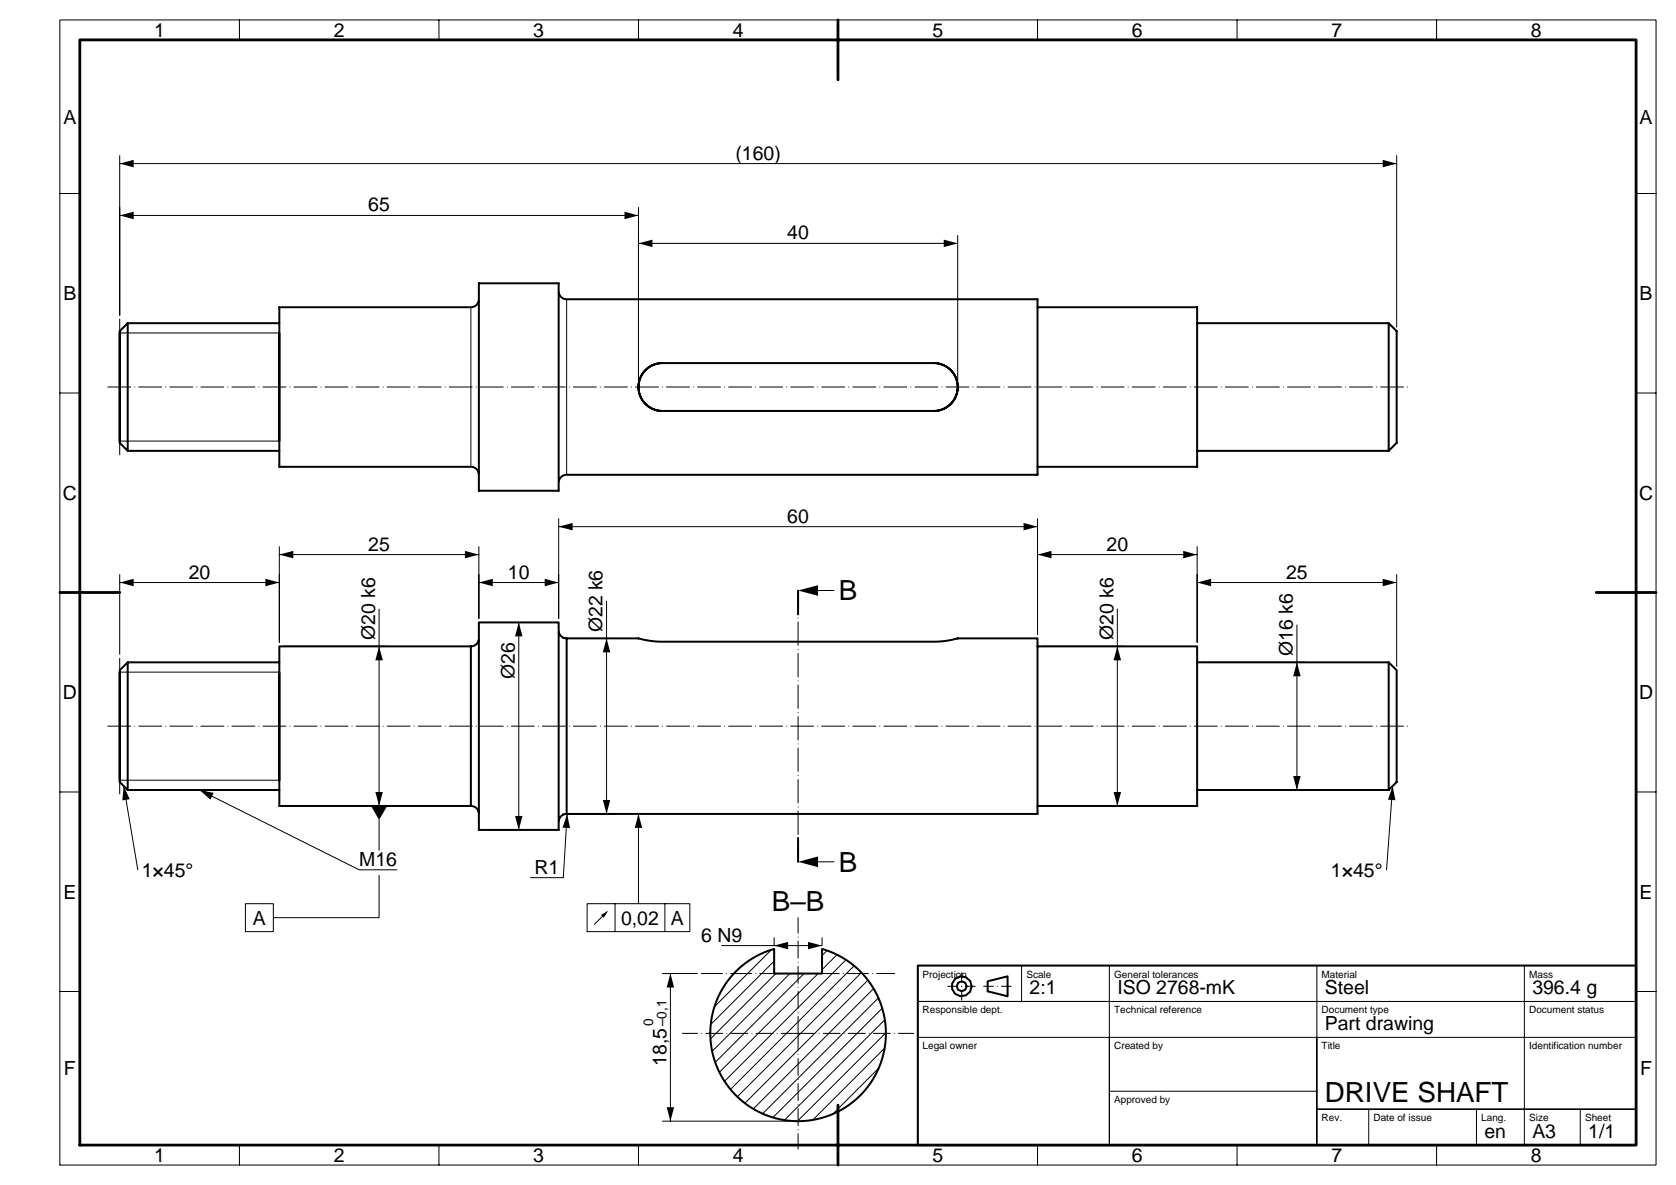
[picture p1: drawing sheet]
<svg xmlns="http://www.w3.org/2000/svg" width="420mm" height="297mm" viewBox="0 0 420 297" stroke-linecap="round" stroke-linejoin="round" font-family="sans-serif">
<g fill="#000">
<path d="M30 54l3.5-.9v1.8zM30 41l3.5-.9v1.8zM156.5 53.1l3.5 .9-3.5 .9zM346.5 40.1l3.5 .9-3.5 .9zM160 61l3.5-.9v1.8zM236.5 60.1l3.5 .9-3.5 .9zM70 139l3.5-.9v1.8zM116.5 138.1l3.5 .9-3.5 .9zM140 132l3.5-.9v1.8zM256.5 131.1l3.5 .9-3.5 .9zM260 139l3.5-.9v1.8zM296.5 138.1l3.5 .9-3.5 .9z"/>
<path d="M30 146l3.5-.9v1.8zM66.5 145.1l3.5 .9-3.5 .9zM120 146l3.5-.9v1.8zM130 156l.9 3.5h-1.8zM136.5 145.1l3.5 .9-3.5 .9zM200 148l5-1.3v2.6zM300 146l3.5-.9v1.8zM346.5 145.1l3.5 .9-3.5 .9zM95 162l.9 3.5h-1.8zM152 160l.9 3.5h-1.8zM280 162l.9 3.5h-1.8zM325 166l.9 3.5h-1.8z"/>
<path d="M31 197l1.5 3.3-1.8 .3zM50 198l3.6 .7-.9 1.7zM324.1 194.5h1.8l-.9 3.5zM349 197l.7 3.6-1.9-.2zM94.1 198.5h1.8l-.9 3.5zM93 202h4l-2 3.5zM129.1 204.5h1.8l-.9 3.5zM142.1 204l.7 3.6-1.8-.2zM151.1 200.5h1.8l-.9 3.5zM160 204l.9 3.5h-1.8zM200 216l5-1.3v2.6zM279.1 198.5h1.8l-.9 3.5z"/>
<path d="M150.6 229.3l1.7-1-1 1.7zM194 237l3.5-.9v1.8zM202.5 236.1l3.5 .9-3.5 .9zM168 244l.9 3.5h-1.8zM167.1 277.5h1.8l-.9 3.5z"/>
</g>
<g fill="none" stroke="#000" stroke-width=".25">
<path d="M15 5h400v287h-400zM60 5v5M110 5v5M160 5v5M210 5v5M260 5v5M310 5v5M360 5v5M30 39v40v-27M350 39v43M15 48.5h5M30 54h130"/>
<path d="M30 41h320M160 52v43.5v-36.5M240 59v36.5M410 48.5h5M118 77v40M142 75v44M160 61h80M15 98.5h5M30 83.5h40M410 98.5h5M30 110.5h40M70 137v24v-17"/>
<path d="M70 139h50M120 137v18v-11M140 130v25v-11M140 132h120M260 130v29v-22M260 139h40M300 137v24v-17M15 148.5h5M30 144v20M30 146h40M95 152.6v49.4M120 146h20"/>
<path d="M121 156h11M130 156v52M152 150.6v53.4M204 148h5M280 152.6v49.4M300 146h50M325 156.6v41.4M350 144v23M410 148.5h5M30 168.5h40M71 162h26M141 160h13"/>
<path d="M261 162h21M301 166h26M15 198.5h5M30 195.5h40M31 197l3.5 21M50 198l40 20h9.5M301 198h26M349 197l-1.5 21M410 198.5h5M71 202h26M95 219.4v10.6h-26.5M95 205.5v7.6"/>
<path d="M121 208h11M141 204h13M142.1 204l-.9 16h-8.3M160 204v22.5M204 216h5M261 202h21M61.5 226.5h7v7h-7zM147.1 226.5h25.8v7h-25.8zM152.1 228.5l-3.1 3.2M154.1 226.5v7M166.6 226.5v7M193.3 238l-14.3 14.3"/>
<path d="M194 235v2M206 235v2h-25.1M207.3 238.2l-1.3 1.3M209.7 239.3l-3.7 3.7M15 248.5h5M166 244h8.8M168 244v37M194 240.9l-15.9 15.9M194.4 244l-16.4 16.4M198 244l-19.5 19.5M201.5 244l-22.3 22.3M205 244l-24.7 24.8"/>
<path d="M212 240.6l-30.4 30.4M214 242.1l-30.9 30.9M215.9 243.8l-31.1 31.1M217.5 245.7l-30.8 30.8M218.9 247.8l-30.1 30.1M220.1 250.1l-29 29M221.1 252.7l-27.4 27.4M221.7 255.6l-25.1 25.1M222 258.8l-22.2 22.2M256 242v9M278 242v9M330 242v45v-27"/>
<path d="M382 242v45M410 251v-9h-180v45h180v-36h-180h48v36v-27h132M410 248.5h5M220.2 267.7l-11.5 11.5M221.7 262.7l-18 18M230 260h48M278 273.5h52M330 278h80zM343 278v9M370 278v9M396 278v9M60 287v5"/>
<path d="M110 287v5M160 287v5M166 281h32.1M210 287v5M260 287v5M310 287v5M360 287v5"/>
</g>
<path d="M237.5 247.2h7M241 250.7v-7M246.5 247.2h7" fill="none" stroke="#000" stroke-width=".25" stroke-dasharray="2.4 1 0 1"/>
<path d="M27 97h326M27 182h326" fill="none" stroke="#000" stroke-width=".25" stroke-dasharray="5.7 1 0 1"/>
<path d="M200 259h-29M200 259v-29M200 259v29M200 259h29" fill="none" stroke="#000" stroke-width=".25" stroke-dasharray="4.2 1 0 1"/>
<path d="M200 148v68" fill="none" stroke="#000" stroke-width=".25" stroke-dasharray="5.9 1 0 1"/>
<path d="M175.8 244h48.4" fill="none" stroke="#000" stroke-width=".25" stroke-dasharray="5.3 1 0 1"/>
<path d="M30 80v34M30 165v34" fill="none" stroke="#000" stroke-width=".25" stroke-dasharray="5.2 1 0 1"/>
<path d="M200 148v6M200 216v-6" fill="none" stroke="#000" stroke-width=".5" stroke-dasharray="11.5 2 0 2"/>
<g fill="none" stroke="#000" stroke-width=".5">
<path d="M120 75.4l-.7 1.1-1.3 .5h-48v40h48.1l1.2 .5 .7 1.1M120 71h20v52h-20zM140 73.4l.7 1.1 1.3 .5h118v44h-118l-1.3 .5-.7 1.1M260 77h40v40h-40M30 83.5v27M32 81v32M70 81h-38l-2 2v28l2 2h38M70 83.5v27M164.8 91.1l-2 .8-1.6 1.5-1 2-.2 2.2 .6 2.1 1.4 1.7 1.9 1.2 2.1 .4 69-.1 1.9-.7 1.6-1.2 1.1-1.9 .4-2-.3-2.1-1-1.8-1.6-1.3-1.9-.8M165 91.1h.1M165.2 91.1h.1M165.4 91h.1"/>
<path d="M165.6 91h.1M165.8 91h.1M234.2 91h.1M234.4 91h.1M234.6 91h.1M234.8 91.1h.1M235 91.1h.1M300 81h48l2 2v28l-2 2h-48M348 81v32M164.8 102.9l-2-.8-1.6-1.5-1-2-.2-2.2 .6-2.1 1.4-1.7 1.9-1.2 2.1-.4 69 .1 1.9 .7 1.6 1.2 1.1 1.9 .4 2-.3 2.1-1 1.8-1.6 1.3-1.9 .8M165 102.9h.1M165.2 102.9h.1"/>
<path d="M165.4 103h.1M165.6 103h.1M165.8 103h.1M234.2 103h.1M234.4 103h.1M234.6 103h.1M234.8 102.9h.1M235 102.9h.1M120 156h20v52h-20zM140 158.3l.6 1.1 1.2 .6h18.2l3 .6 2.8 .2h68.4l2.8-.2 3-.6h20v44h-118l-1.3 .5-.7 1.2M30 168.5v27M32 166v32"/>
<path d="M70 166h-38l-2 2v28l2 2h38M70 168.5v27M118 162v40M120 160.3l-.7 1.2-1.2 .5h-48.1v40h48.1l1.2 .5 .7 1.2M142 160v44M160 160h.1M240 160h.1M260 162h40v4h48l2 2v28l-2 2h-48M300 166v36h-40M348 166v32M184.4 243.4l2.1-1.8 2.4-1.6 2.5-1.2 2.6-1v6.2h12v-6.2l2.6 1 2.5 1.2 2.4 1.6 2.1 1.9 2.8 3.4 2 3.8 1.2 4.1 .4 4.3-.4 4.3-1.3 4.1-2.1 3.8-2.7 3.3-3.4 2.8-3.8 2-4.1 1.2-4.3 .4-4.4-.5-4.1-1.2-3.8-2.1-3.3-2.8-2.7-3.3-2-3.8-1.2-4.1-.4-4.3 .4-4.2 1.3-4.2 2-3.7zM230 242h180v45h-180z"/>
<path d="M247.5 245.9l5-1.2v5l-5-1.2z"/>
<circle cx="241" cy="247.2" r="2.5"/>
<circle cx="241" cy="247.2" r="1.25"/>
</g>
<path d="M20 10h390v277h-390zM210 5v15M15 148.5h15M400 148.5h15M210 277v15" fill="none" stroke="#000" stroke-width=".7"/>
<g font-size="7">
<text x="210.2" y="150.5">B</text>
<text x="210.2" y="218.5">B</text>
<text x="193.4" y="228.3">B–B</text>
<text x="332" y="276.2">DRIVE SHAFT</text>
</g>
<g font-size="4.9">
<text x="38.6" y="9.3">1</text>
<text x="83.6" y="9.3">2</text>
<text x="133.6" y="9.3">3</text>
<text x="183.6" y="9.3">4</text>
<text x="233.6" y="9.3">5</text>
<text x="283.6" y="9.3">6</text>
<text x="333.6" y="9.3">7</text>
<text x="383.6" y="9.3">8</text>
<text x="15.9" y="31">A</text>
<text x="410.9" y="31">A</text>
<text x="184.3" y="40">(160)</text>
<text x="92.3" y="53">65</text>
<text x="197.3" y="60">40</text>
<text x="15.9" y="75.2">B</text>
<text x="410.9" y="75.2">B</text>
<text x="15.7" y="125.3">C</text>
<text x="410.7" y="125.3">C</text>
<text x="197.3" y="131">60</text>
<text x="92.3" y="138">25</text>
<text x="277.3" y="138">20</text>
<text x="47.3" y="145">20</text>
<text x="127.3" y="145">10</text>
<text x="322.3" y="145">25</text>
<text x="94" y="160.5" transform="rotate(-90 94 160.5)">Ø20 k6</text>
<text x="151" y="158.5" transform="rotate(-90 151 158.5)">Ø22 k6</text>
<text x="279" y="160.5" transform="rotate(-90 279 160.5)">Ø20 k6</text>
<text x="324" y="164.5" transform="rotate(-90 324 164.5)">Ø16 k6</text>
<text x="129" y="170.2" transform="rotate(-90 129 170.2)">Ø26</text>
<text x="15.7" y="175.3">D</text>
<text x="410.7" y="175.3">D</text>
<text x="35.5" y="219.8">1×45°</text>
<text x="90" y="217">M16</text>
<text x="133.9" y="219">R1</text>
<text x="333.5" y="219.8">1×45°</text>
<text x="15.9" y="225.3">E</text>
<text x="410.9" y="225.3">E</text>
<text x="63.4" y="231.7">A</text>
<text x="155.6" y="231.7">0,02</text>
<text x="168.1" y="231.7">A</text>
<text x="175.7" y="236">6 N9</text>
<text x="258" y="249.2">2:1</text>
<text x="280" y="249.2">ISO 2768-mK</text>
<text x="332" y="249.2">Steel</text>
<text x="384" y="249.2">396.4 g</text>
<text x="332" y="258.2">Part drawing</text>
<text x="16" y="269.5">F</text>
<text x="167" y="267.1" transform="rotate(-90 167 267.1)">18,5</text>
<text x="411" y="269.5">F</text>
<text x="372" y="285.2">en</text>
<text x="384" y="285.2">A3</text>
<text x="398" y="285.2">1/1</text>
<text x="38.6" y="291.3">1</text>
<text x="83.6" y="291.3">2</text>
<text x="133.6" y="291.3">3</text>
<text x="183.6" y="291.3">4</text>
<text x="233.6" y="291.3">5</text>
<text x="283.6" y="291.3">6</text>
<text x="333.6" y="291.3">7</text>
<text x="383.6" y="291.3">8</text>
</g>
<g font-size="3.4">
<text x="163.7" y="257.2" transform="rotate(-90 163.7 257.2)">0</text>
<text x="167" y="257.2" transform="rotate(-90 167 257.2)">–0,1</text>
</g>
<g font-size="2.5">
<text x="231.2" y="245">Projection</text>
<text x="257.2" y="245">Scale</text>
<text x="279.2" y="245">General tolerances</text>
<text x="331.2" y="245">Material</text>
<text x="383.2" y="245">Mass</text>
<text x="231.2" y="254">Responsible dept.</text>
<text x="279.2" y="254">Technical reference</text>
<text x="331.2" y="254">Document type</text>
<text x="383.2" y="254">Document status</text>
<text x="231.2" y="263">Legal owner</text>
<text x="279.2" y="263">Created by</text>
<text x="331.2" y="263">Title</text>
<text x="383.2" y="263">Identification number</text>
<text x="279.2" y="276.5">Approved by</text>
<text x="331.2" y="281">Rev.</text>
<text x="344.2" y="281">Date of issue</text>
<text x="371.2" y="281">Lang.</text>
<text x="383.2" y="281">Size</text>
<text x="397.2" y="281">Sheet</text>
</g>
</svg>
